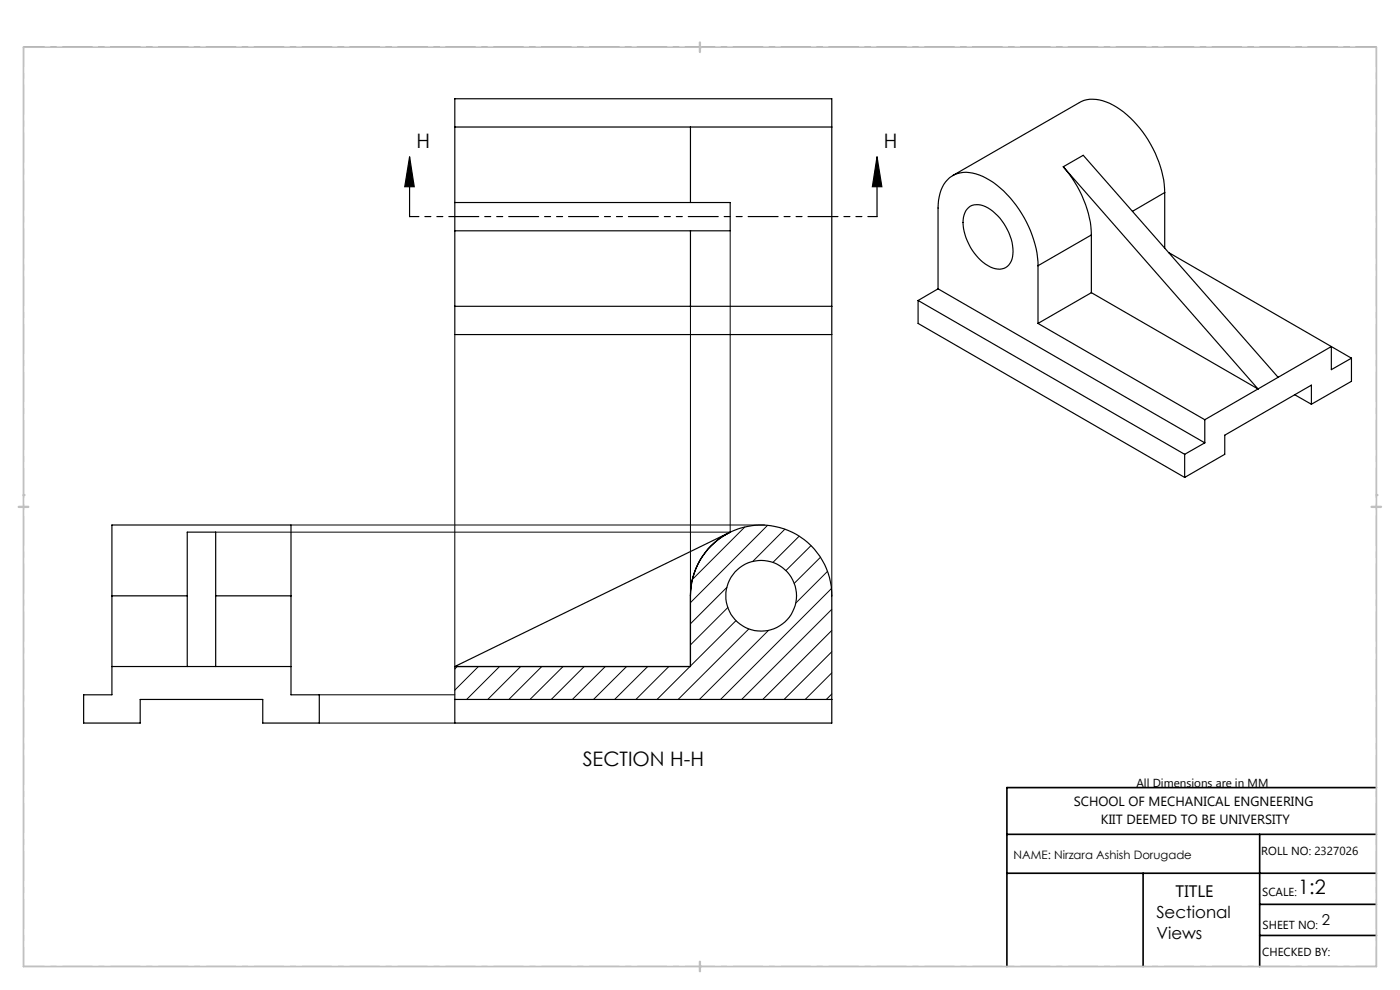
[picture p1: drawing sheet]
<svg xmlns="http://www.w3.org/2000/svg" width="297mm" height="210mm" viewBox="0 0 297 210" stroke-linecap="round" stroke-linejoin="round" font-family="sans-serif">
<path d="M86.9 33.3l1 6.3h-2zM86.9 33.3v12.7M186.1 33.3l1 6.3h-2zM186.1 33.3v12.7" fill="none" stroke="#000" stroke-width=".25"/>
<path d="M186.1 45.9h-99.2" fill="none" stroke="#000" stroke-width=".25" stroke-dasharray="6.3 1.3 1.3 1.3 1.3 1.3" stroke-dashoffset="4.4"/>
<path d="M5 10h287M5 205h287" fill="none" stroke="#000" stroke-width=".21" stroke-dasharray="6.3 1.3 1.3 1.3" stroke-dashoffset="1.9"/>
<path d="M5 10v195M292 10v195" fill="none" stroke="#000" stroke-width=".21" stroke-dasharray="6.3 1.3 1.3 1.3" stroke-dashoffset="2.2"/>
<path d="M154.9 49v63.9h-109.1M96.5 71v70.4M146.5 65v61.4M176.5 71v55.4M61.7 111.4h100.5M67.7 153.4h28.8M67.7 147.4h28.8" fill="none" stroke="#000" stroke-width=".21"/>
<path d="M213.6 177h78.4M267.2 177v28M292 167.1h-78.4v37.9M213.6 185.2h78.4M242.5 185.2v19.8M267.2 191.8h24.8M267.2 198.4h24.8" fill="none" stroke="#000" stroke-width=".35"/>
<path d="M292 167.1v37.9h-78.4" fill="none" stroke="#c0c0c0" stroke-width=".21"/>
<path d="M5 10h287v195h-287z" fill="none" stroke="#c0c0c0" stroke-width=".35"/>
<path d="M148.5 9v2M4 107.5h2M291 107.5h2M148.5 204v2" fill="none" stroke="#c0c0c0" stroke-width=".5"/>
<path d="M4.7 105a.25 .25 0 0 1 .5 0 .25 .25 0 0 1-.5 0zM291.7 105a.25 .25 0 0 1 .5 0 .25 .25 0 0 1-.5 0zM148.2 10a.25 .25 0 0 1 .5 0 .25 .25 0 0 1-.5 0zM148.2 205a.25 .25 0 0 1 .5 0 .25 .25 0 0 1-.5 0z" fill="#c0c0c0"/>
<path d="M186.1 33.3l1 6.3h-2zM86.9 33.3l1 6.3h-2z" fill="#000"/>
<g fill="none" stroke="#000" stroke-width=".25">
<path d="M96.5 20.9h80v50.1h-80zM96.5 26.9h50M146.5 26.9h30M146.5 26.9v16.1M202.1 37.2l26.9-15.4a7.1 7.1 0 0 1 7.1 .5 23.2 23.2 0 0 1 11 18.5M225.6 35.4a23.7 23.7 0 0 1 5.9 14.4M225.6 35.4l41.3 47.1-35.4-20.4M225.6 35.4l4.2-2.5 41.3 47.1M96.5 43h58.4v6h-58.4M146.5 49v16M205.2 44.3a3.4 3.4 0 0 1 4.4-.2 11.3 11.3 0 0 1 5.2 10.4 3 3 0 0 1-4.7 2.1 11.2 11.2 0 0 1-5.7-10.5l.3-1zM220.2 56.4a23.2 23.2 0 0 0-11-18.6 7.3 7.3 0 0 0-7.2-.4 7.1 7.1 0 0 0-3 5.9v18"/>
<path d="M220.2 56.4v12.2M231.5 49.8v12.3M231.5 49.8l-11.3 6.6M247.1 40.8v11.8M247.1 40.8l-6.9 4M247.9 53.6l38.8 22.4M96.5 65h50M146.5 65h30M194.8 63.7v4.9l56.5 32.7M194.8 63.7l56.5 32.7M199 61.3l56.6 32.6M199 61.3l-4.2 2.4"/>
<path d="M220.2 68.6l35.4 20.4M231.5 62.1l-11.3 6.5M286.7 76l-4.3 2.4v-4.9l-11.3 6.5M286.7 76v4.9l-8.5 4.9M251.3 96.4v4.9M255.6 89v4.9M255.6 93.9l-4.3 2.5M271.1 80l-15.5 9M274.7 83.7l3.5 2.1M278.2 85.8v-4.1l-18.4 10.6v4.1l-8.5 4.9M23.7 126.4v-15h38v15M23.7 126.4v21h-6v6h12v-5h26v5h12v-6h-6v-21"/>
<path d="M23.7 126.4h16M45.8 126.4h15.9M146.5 126.4a15 15 0 0 1 15-15 15 15 0 0 1 15 15v27h-80v-12M146.5 126.4a14.9 14.9 0 0 1 8.4-13.5l-58.4 28.5M146.5 126.4v15h-50M23.7 141.4h38M39.7 141.4v-28.5h6.1v28.5M96.5 148.4h80"/>
<circle cx="161.5" cy="126.4" r="7.5"/>
</g>
<g fill="none" stroke="#000" stroke-width=".21">
<path d="M158 111.8l-11.1 11.1M162.8 111.4l-16.3 16.4M166.5 112.2l-6.8 6.9M169.5 113.7l-5.5 5.6M172 115.7l-5.3 5.3M174.1 118.2l-5.6 5.5M154.2 124.6l-7.7 7.7M154.4 128.9l-7.9 7.9M156.1 131.6l-9.6 9.7M158.9 133.4l-15 15M163 133.7l-14.6 14.7M175.5 121.2l-6.7 6.7"/>
<path d="M176.4 124.8l-23.5 23.6M176.5 129.2l-19.2 19.2M176.5 133.7l-14.7 14.7M176.5 138.2l-10.2 10.2M97 141.4l-.5 .5M101.5 141.4l-5 5M106 141.4l-7 7M110.5 141.4l-7 7M114.9 141.4l-7 7M119.5 141.4l-7.1 7M123.9 141.4l-7 7M128.4 141.4l-7 7"/>
<path d="M132.9 141.4l-7 7M137.4 141.4l-7 7M141.9 141.4l-7 7M146.4 141.4l-7 7M176.5 142.7l-5.7 5.7M176.5 147.2l-1.2 1.2"/>
</g>
<g font-size="4.2">
<text x="88.3" y="31.4">H</text>
<text x="187.5" y="31.4">H</text>
<text x="123.6" y="162.4">SECTION H-H</text>
<text x="275.4" y="189.7">1:2</text>
</g>
<g font-size="3.5">
<text x="249.4" y="190.4">TITLE</text>
<text x="245.3" y="194.7">Sectional</text>
<text x="245.3" y="199.3">Views</text>
</g>
<text font-size="3.2" x="280.4" y="196.2">2</text>
<g font-size="2.8">
<text x="227.8" y="170.9">SCHOOL OF MECHANICAL ENGNEERING</text>
<text x="233.6" y="174.8">KIIT DEEMED TO BE UNIVERSITY</text>
</g>
<g font-size="2.5">
<text x="241.1" y="166.9">All Dimensions are in MM</text>
<text x="215" y="182.3">NAME: Nirzara Ashish Dorugade</text>
<text x="267.6" y="181.4">ROLL NO: 2327026</text>
<text x="267.8" y="190">SCALE:</text>
<text x="267.8" y="197">SHEET NO:</text>
<text x="267.8" y="202.9">CHECKED BY:</text>
</g>
</svg>
